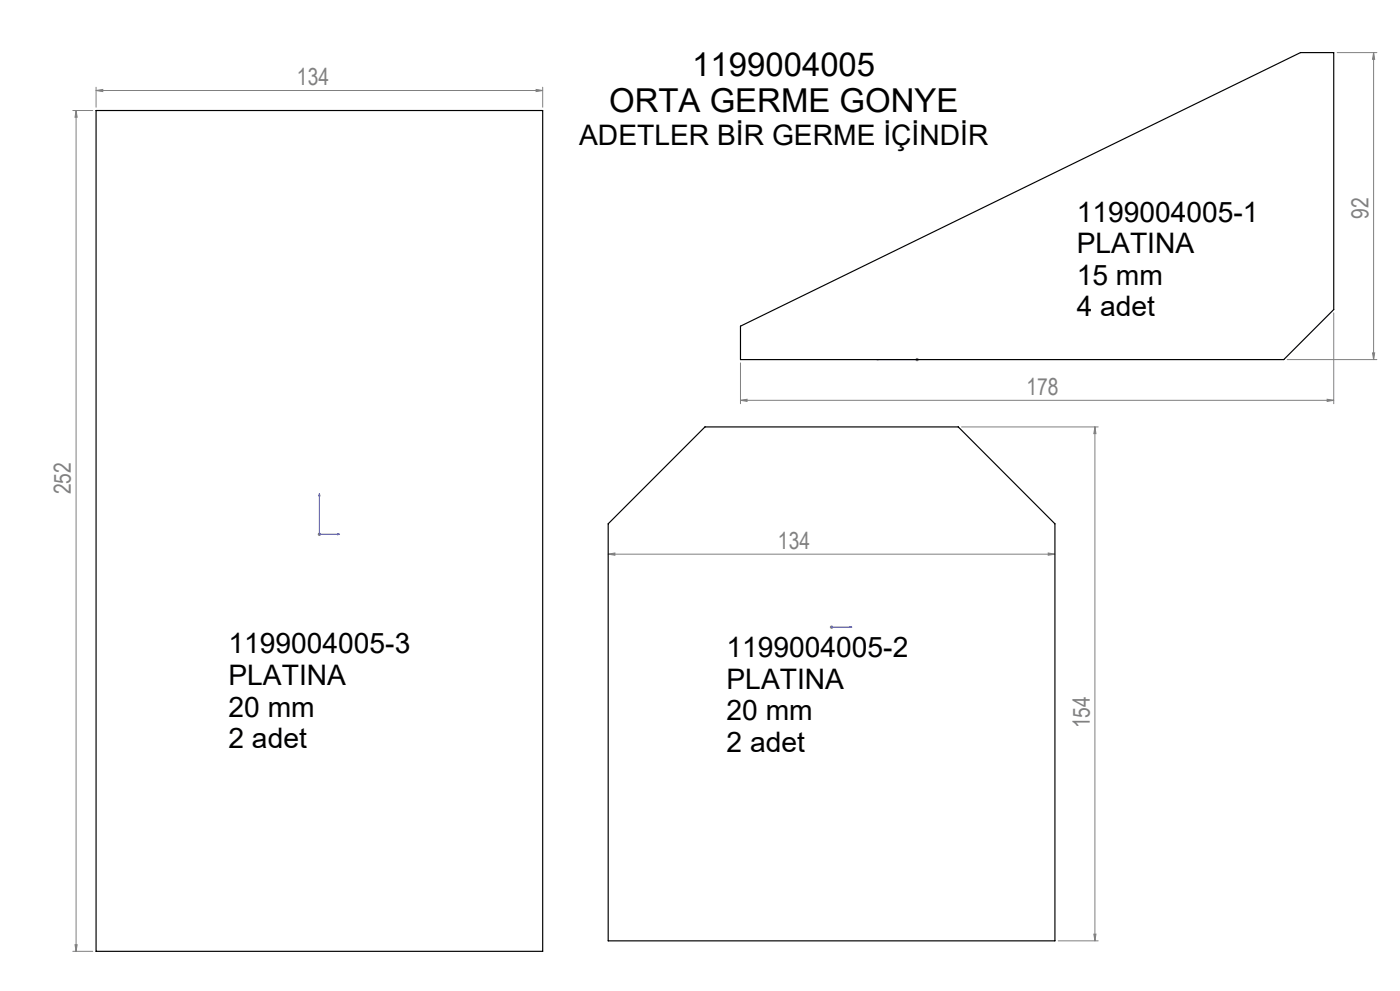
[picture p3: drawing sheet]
<svg xmlns="http://www.w3.org/2000/svg" width="420mm" height="297mm" viewBox="0 0 420 297" stroke-linecap="round" stroke-linejoin="round" font-family="sans-serif">
<path d="M263 107.8h12.1M263 107.8h.6h-.6M275 107.8h.3zM275.1 107.8h.1M95.8 148l.2 .6h-.3zM95.8 148v12.1h6.1M101.3 160l.6 .1-.6 .2zM249.3 188h.3zM249.5 188h.1M249.5 188h6.1M255.6 188h-.7h.7" fill="none" stroke="#00f" stroke-width=".3"/>
<g fill="none" stroke="#808080" stroke-width=".3">
<path d="M401.1 15.8h12M412.1 15.8l.3 2h-.6zM412.1 15.8v92M21.8 33.1h6M22.8 33.1l.3 2h-.6zM22.8 33.1v252M28.8 27.1l2-.3v.6zM28.8 26.1v6M28.8 27.1h134M160.8 26.8l2 .3-2 .3zM162.8 26.1v6M400.1 93.8v27.2"/>
<path d="M222.1 120l2-.3v.6zM222.1 108.8v12.2M222.1 120h178M274.6 107.8h1M274.8 107.4l.7 .7M275.1 107.3v1M275.5 107.4l-.7 .7M386.2 107.8h26.9M398.1 119.7l2 .3-2 .3zM411.8 105.8h.6l-.3 2zM288.5 127.9h41M328.5 127.9v154.1"/>
<path d="M328.5 127.9l.3 2.1h-.6zM95.5 159.8l.7 .7M95.8 159.6v1M96.2 159.8l-.7 .7M95.3 160.1h1M182.5 166.1l2-.4v.7zM182.5 166.1h134M314.5 165.7l2 .4-2 .3zM249 188h1M249.1 187.6l.7 .7M249.5 187.5v1M249.8 187.6l-.7 .7"/>
<path d="M328.2 280h.6l-.3 2zM21.8 285.1h6M22.5 283.1h.6l-.3 2zM317.5 282h12"/>
</g>
<g fill="#00f">
<path d="M101.3 160l.6 .1-.6 .2zM95.8 148l.2 .6h-.3z"/>
<path d="M254.9 188h.7zM249.3 188h.3zM275 107.8h.3zM263 107.8h.6z"/>
</g>
<g fill="#808080">
<path d="M160.8 26.8l2 .3-2 .3zM28.8 27.1l2-.3v.6zM314.5 165.7l2 .4-2 .3zM182.5 166.1l2-.4v.7z"/>
<path d="M398.1 119.7l2 .3-2 .3zM222.1 120l2-.3v.6z"/>
<path d="M411.8 105.8h.6l-.3 2zM412.1 15.8l.3 2h-.6z"/>
<path d="M22.8 33.1l.3 2h-.6zM22.5 283.1h.6l-.3 2zM328.5 127.9l.3 2.1h-.6zM328.2 280h.6l-.3 2z"/>
</g>
<path d="M28.8 33.1h134v252h-134zM222.1 97.8l168-82h10v77l-15 15h-163zM182.5 157l29-29.1h76l29 29.1v125h-134z" fill="none" stroke="#000" stroke-width=".35"/>
<g font-size="9.9">
<text x="207.7" y="22.8">1199004005</text>
<text x="182.7" y="33.7">ORTA GERME GONYE</text>
</g>
<g font-size="8.5">
<text x="173.7" y="43.4">ADETLER BİR GERME İÇİNDİR</text>
<text x="323" y="66.4">1199004005-1</text>
<text x="323" y="75.9">PLATINA</text>
<text x="323" y="85.4">15 mm</text>
<text x="323" y="94.8">4 adet</text>
<text x="68.5" y="195.8">1199004005-3</text>
<text x="218" y="196.9">1199004005-2</text>
<text x="68.5" y="205.3">PLATINA</text>
<text x="218" y="206.4">PLATINA</text>
<text x="68.5" y="214.8">20 mm</text>
<text x="218" y="215.9">20 mm</text>
<text x="68.5" y="224.2">2 adet</text>
<text x="218" y="225.3">2 adet</text>
</g>
<g font-size="7.1" fill="#808080">
<text x="89.1" y="25.5">134</text>
<text x="410.5" y="65.6" transform="rotate(-90 410.5 65.6)">92</text>
<text x="307.9" y="118.4">178</text>
<text x="21.3" y="148.2" transform="rotate(-90 21.3 148.2)">252</text>
<text x="233.4" y="164.5">134</text>
<text x="326.9" y="218.3" transform="rotate(-90 326.9 218.3)">154</text>
</g>
</svg>
